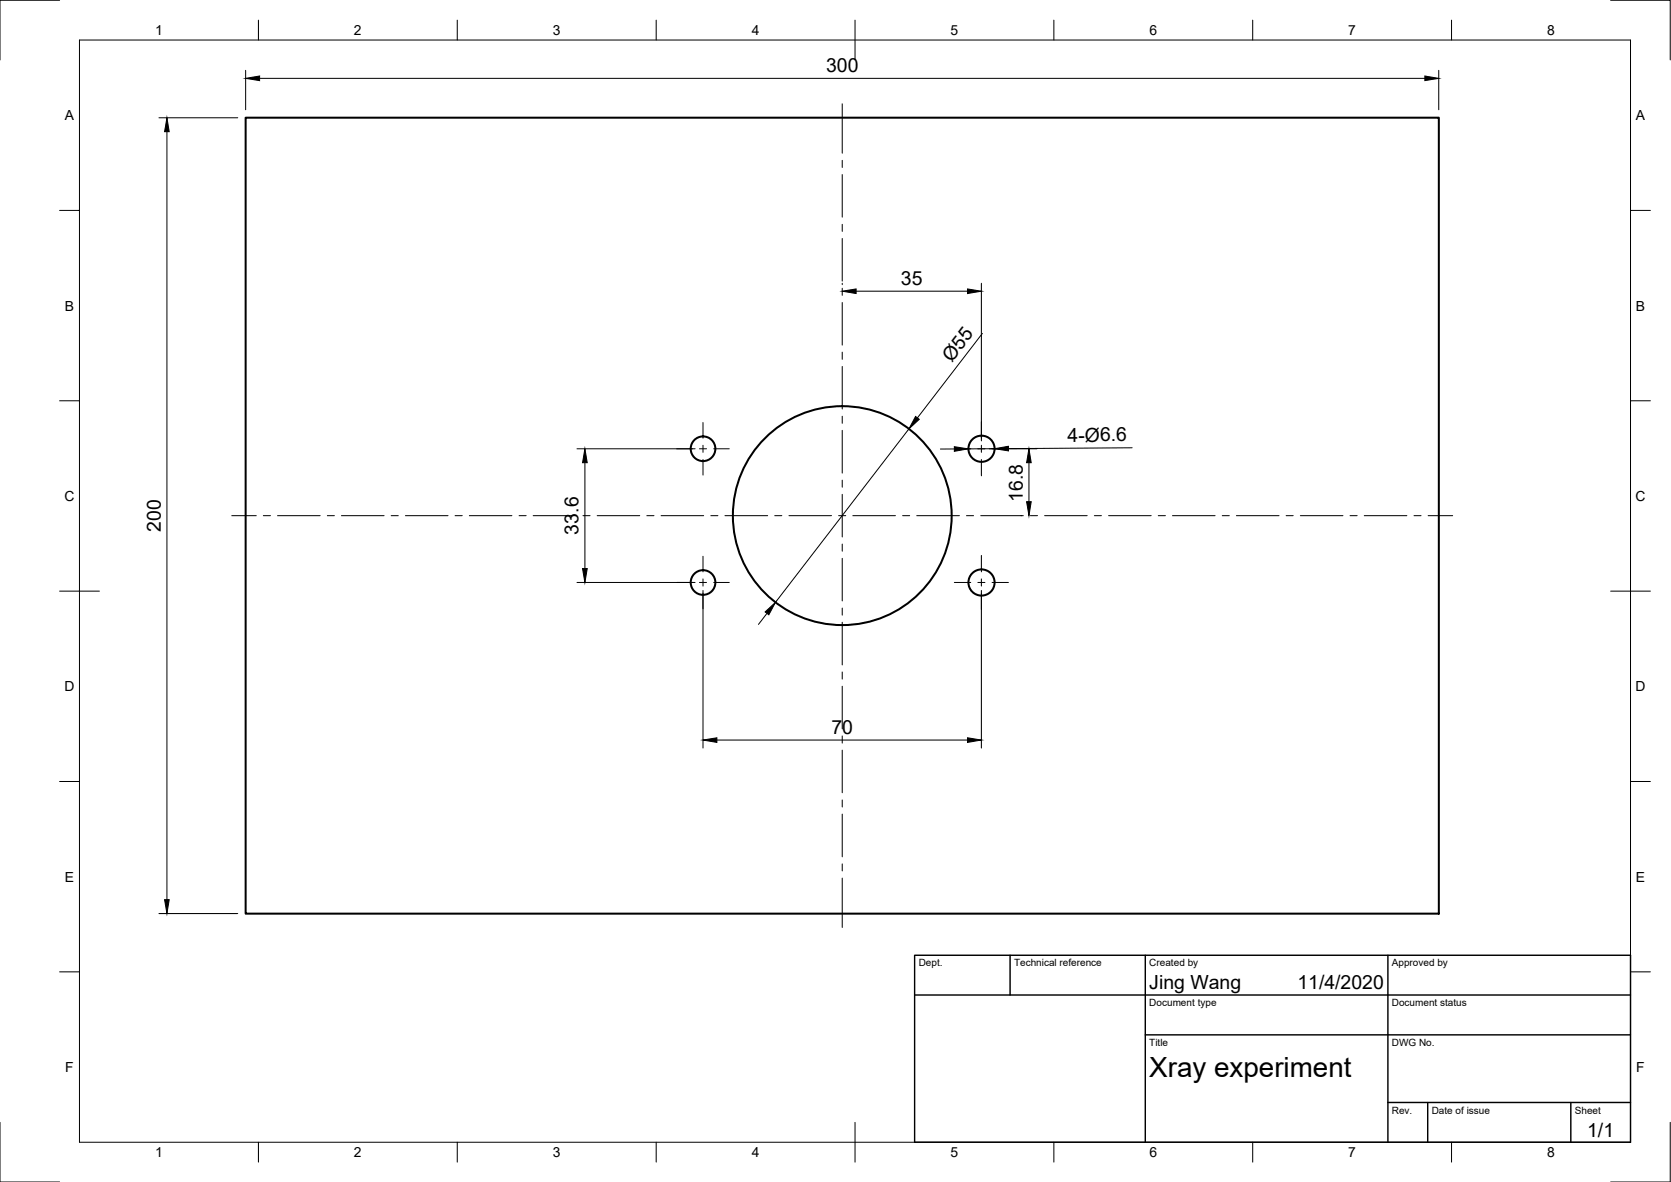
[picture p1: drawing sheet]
<svg xmlns="http://www.w3.org/2000/svg" width="420mm" height="297mm" viewBox="0 0 420 297" stroke-linecap="round" stroke-linejoin="round" font-family="sans-serif">
<!-- layer: Visible -->
<g fill="none" stroke="#000" stroke-width=".51">
<path d="M61.8 29.6h300v200h-300z"/>
<circle cx="176.8" cy="112.8" r="3.1"/>
<circle cx="246.8" cy="112.8" r="3.3"/>
<circle cx="211.8" cy="129.6" r="27.5"/>
<circle cx="176.8" cy="146.4" r="3.1"/>
<circle cx="246.8" cy="146.4" r="3.3"/>
</g>
<!-- layer: Border -->
<g fill="none" stroke="#000" stroke-width=".25">
<path d="M15 .1h-15v15M20 10.1h390v276.9h-390zM65 5.1v5M115 5.1v5M165 5.1v5M215 5.1v10M265 5.1v5M315 5.1v5M365 5.1v5M405 .1h15v15M15 52.9h5M410 52.9h5"/>
<path d="M15 100.7h5M410 100.7h5M15 148.6h10M405 148.6h10M15 196.4h5M410 196.4h5M15 244.2h5M410 244.2h5M0 282.1v14.9h15M65 287v5M115 287v5M165 287v5"/>
<path d="M215 282.1v9.9M265 287v5M315 287v5M365 287v5M420 282.1v14.9h-15"/>
</g>
<!-- layer: TitleBlock -->
<path d="M230 240.1h180v46.9h-180zM230 250h180M254 240.1v9.9M288 240.1v46.9M349 240.1v46.9M288 260.1h122M349 277.1h61M359 277.1v9.9M395 277.1v9.9" fill="none" stroke="#000" stroke-width=".36"/>
<!-- layer: Dimensions -->
<g fill="none" stroke="#000" stroke-width=".25">
<path d="M61.8 17.7v9.9M65.3 19.7h293M361.8 17.7v9.9M40 29.6h19.8M42 33.1v193M211.8 71.2v.3M215.3 73.2h28M246.8 71.2v39.6M247 83.8l-16.3 21.2M145.1 112.8h29.7M147.1 116.3v26.6M228.5 107.8l-33.5 43.6"/>
<path d="M240 112.8h-3.5M248.8 112.8h11.9M250.1 112.8h-6.6M258.7 116.3v9.8M284.7 112.5l-31.1 .2M256.7 129.6h.2M145.1 146.4h29.7M176.8 148.4v39.6M192.8 154.1l-2.1 2.8M246.8 148.4v39.6M180.3 186h63M40 229.6h19.8"/>
</g>
<g fill="#000" stroke="#000" stroke-width=".25">
<path d="M61.8 19.7l3.5-.6v1.2zM358.3 19.1l3.5 .6-3.5 .6zM42 29.6l.5 3.5h-1.1zM211.8 73.2l3.5-.6v1.2zM243.3 72.6l3.5 .6-3.5 .6zM147.1 112.8l.6 3.5h-1.2zM230.2 104.7l.9 .7-2.6 2.4zM240 112.3l3.5 .5-3.5 .6zM250.1 112.8l3.5-.7v1.2zM258.7 112.8l.6 3.5h-1.2zM258.1 126.1h1.2l-.6 3.5zM146.5 142.9h1.2l-.6 3.5z"/>
<path d="M192.4 153.8l2.6-2.4-1.7 3.1zM176.8 186l3.5-.6v1.2zM243.3 185.4l3.5 .6-3.5 .6zM41.4 226.1h1.1l-.5 3.5z"/>
</g>
<!-- layer: Center Lines -->
<g fill="none" stroke="#000" stroke-width=".25">
<path d="M211.8 26.1v12.4M211.8 40.3v1.8M211.8 43.9v10.7M211.8 56.4v1.8M211.8 59.9v10.7M211.8 72.4v1.8M211.8 76v10.7M211.8 88.5v1.8M211.8 92.1v10.7M170.2 112.8h3.9M175.9 112.8h1.8M176.8 106.2v3.9"/>
<path d="M176.8 111.9v1.8M176.8 115.5v3.9M179.5 112.8h3.9M211.8 104.6v1.8M211.8 108.1v10.8M240 112.8h4.1M245.9 112.8h1.7M246.8 106v4.1M246.8 111.9v1.8M246.8 115.5v4.1M249.4 112.8h4.2M58.3 129.6h6.1"/>
<path d="M66.2 129.6h1.8M69.8 129.6h10.7M82.3 129.6h1.8M85.9 129.6h10.7M98.4 129.6h1.7M101.9 129.6h10.7M114.4 129.6h1.8M118 129.6h10.7M130.5 129.6h1.8M134.1 129.6h10.7M146.6 129.6h1.8M150.2 129.6h10.7"/>
<path d="M162.6 129.6h1.8M166.2 129.6h10.7M176.8 139.8v3.9M178.7 129.6h1.8M182.3 129.6h10.7M194.8 129.6h1.8M198.4 129.6h10.7M210.9 129.6h1.8M211.8 120.7v1.7M211.8 124.2v10.7M211.8 136.7v1.8M214.4 129.6h10.7"/>
<path d="M226.9 129.6h1.8M230.5 129.6h10.7M243 129.6h1.8M246.6 129.6h10.7M246.8 139.6v4.1M259.1 129.6h1.8M262.7 129.6h10.7M275.2 129.6h1.7M278.7 129.6h10.8M291.2 129.6h1.8M294.8 129.6h10.7M307.3 129.6h1.8"/>
<path d="M310.9 129.6h10.7M323.4 129.6h1.8M327 129.6h10.7M339.4 129.6h1.8M343 129.6h10.7M355.5 129.6h1.8M359.1 129.6h6.2M170.2 146.4h3.9M175.9 146.4h1.8M176.8 145.5v1.8M176.8 149.1v3.9M179.5 146.4h3.9"/>
<path d="M211.8 140.3v10.7M211.8 152.8v1.8M211.8 156.4v10.7M240 146.4h4.1M245.9 146.4h1.7M246.8 145.5v1.8M246.8 149.1v4.1M249.4 146.4h4.2M211.8 168.9v1.8M211.8 172.5v10.7M211.8 184.9v1.8M211.8 188.5v10.7"/>
<path d="M211.8 201v1.8M211.8 204.6v10.7M211.8 217.1v1.8M211.8 220.7v12.4"/>
</g>
<text font-size="7" x="289" y="270.6">Xray experiment</text>
<g font-size="4.9">
<text x="207.7" y="18.1">300</text>
<text x="226.5" y="71.6">35</text>
<text x="239.3" y="91.2" transform="rotate(-52 239.3 91.2)">Ø55</text>
<text x="268.4" y="111">4-Ø6.6</text>
<text x="257.2" y="126.1" transform="rotate(-90 257.2 126.1)">16.8</text>
<text x="40.4" y="133.6" transform="rotate(-90 40.4 133.6)">200</text>
<text x="145.5" y="134.3" transform="rotate(-90 145.5 134.3)">33.6</text>
<text x="209" y="184.4">70</text>
<text x="289" y="248.5">Jing Wang</text>
<text x="326.2" y="248.5">11/4/2020</text>
<text x="399.1" y="285.7">1/1</text>
</g>
<g font-size="3.5">
<text x="39" y="8.8">1</text>
<text x="89" y="8.8">2</text>
<text x="139" y="8.8">3</text>
<text x="189" y="8.8">4</text>
<text x="239" y="8.8">5</text>
<text x="289" y="8.8">6</text>
<text x="339" y="8.8">7</text>
<text x="389" y="8.8">8</text>
<text x="16.3" y="30.2">A</text>
<text x="411.3" y="30.2">A</text>
<text x="16.3" y="78">B</text>
<text x="411.3" y="78">B</text>
<text x="16.2" y="125.9">C</text>
<text x="411.2" y="125.9">C</text>
<text x="16.2" y="173.7">D</text>
<text x="411.2" y="173.7">D</text>
<text x="16.3" y="221.6">E</text>
<text x="411.3" y="221.6">E</text>
<text x="16.4" y="269.4">F</text>
<text x="411.4" y="269.4">F</text>
<text x="39" y="290.8">1</text>
<text x="89" y="290.8">2</text>
<text x="139" y="290.8">3</text>
<text x="189" y="290.8">4</text>
<text x="239" y="290.8">5</text>
<text x="289" y="290.8">6</text>
<text x="339" y="290.8">7</text>
<text x="389" y="290.8">8</text>
</g>
<g font-size="2.5">
<text x="231" y="242.9">Dept.</text>
<text x="255" y="242.9">Technical reference</text>
<text x="289" y="242.9">Created by</text>
<text x="350" y="242.9">Approved by</text>
<text x="289" y="252.8">Document type</text>
<text x="350" y="252.8">Document status</text>
<text x="289" y="262.9">Title</text>
<text x="350" y="262.9">DWG No.</text>
<text x="350" y="279.9">Rev.</text>
<text x="360" y="279.9">Date of issue</text>
<text x="396" y="279.9">Sheet</text>
</g>
</svg>
